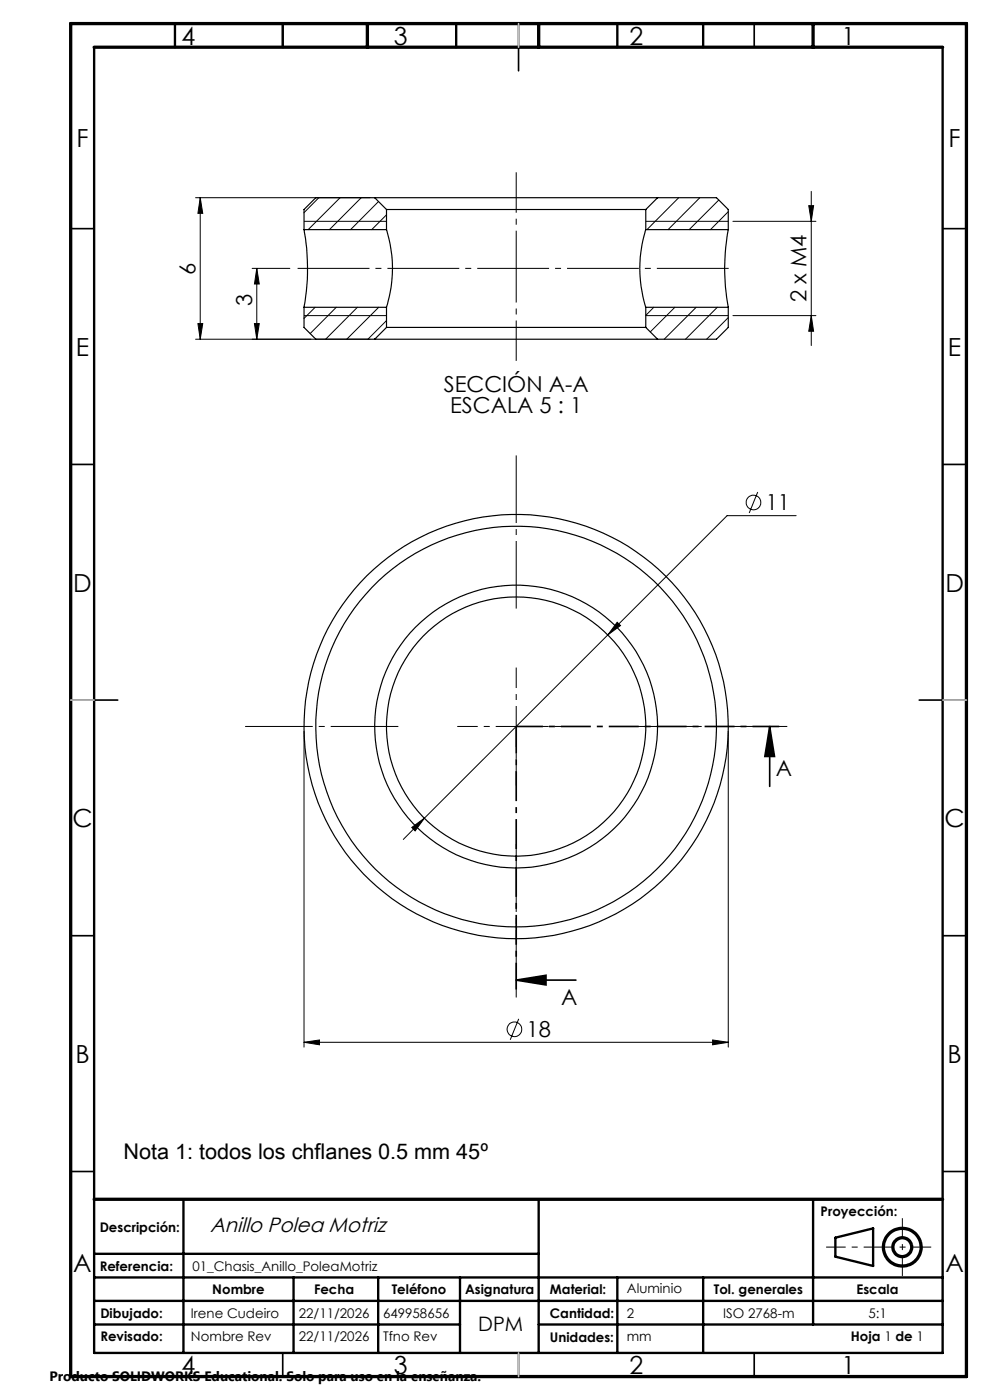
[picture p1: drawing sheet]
<svg xmlns="http://www.w3.org/2000/svg" width="210mm" height="297mm" viewBox="0 0 210 297" stroke-linecap="round" stroke-linejoin="round" font-family="sans-serif">
<g fill="none" stroke="#000" stroke-width=".25">
<path d="M64.5 48.7a46.1 46.1 0 0 1 0 16.5M64.5 48.7h17.5M79.5 41.9h60M79.5 41.9h-12.5l-2.5 2.5v4.3M79.5 41.9l2.5 2.5M82 48.7a27.3 27.3 0 0 1 0 16.5M82 44.4h55M82 44.4v4.3M137 48.7a27.3 27.3 0 0 0 0 16.5M137 44.4v4.3M137 48.7h17.5M139.5 41.9h12.5l2.5 2.5v4.3"/>
<path d="M139.5 41.9l-2.5 2.5M154.5 48.7a44.1 44.1 0 0 0 0 16.5M64.5 65.2h17.5M64.5 65.2v4.3l2.5 2.5h12.5M79.5 72h60M82 69.5h55M82 65.2v4.3M82 69.5l-2.5 2.5M137 65.2v4.3M137 65.2h17.5M137 69.5l2.5 2.5M154.5 65.2v4.3l-2.5 2.5h-12.5"/>
<circle cx="109.5" cy="154.1" r="42.5"/>
<circle cx="109.5" cy="154.1" r="45"/>
<circle cx="109.5" cy="154.1" r="30"/>
<circle cx="109.5" cy="154.1" r="27.5"/>
</g>
<g fill="none" stroke="#000" stroke-width=".21">
<path d="M41.5 41.9h37M42.5 41.9l.5 3.4h-1zM42.5 41.9v30.1M53.5 56.9h8M54.5 56.9l.5 3.4h-1zM54.5 56.9v15.1M64.5 47h17.5M67.6 41.9l-3.1 3.2M72.1 41.9l-6.7 6.8M76.6 41.9l-6.7 6.8M80.3 42.8l-5.9 5.9M82 45.6l-3.2 3.1"/>
<path d="M137 47h17.5M144 41.9l-6.8 6.8M148.4 41.9l-6.7 6.8M152.5 42.4l-6.3 6.3M154.5 44.9l-3.8 3.8M155.5 47h17.6M171.6 43.6h1l-.5 3.4zM172.1 40.6v32.7M41.5 72h37M42 68.6h1l-.5 3.4zM54 68.6h1l-.5 3.4zM64.5 67h17.5"/>
<path d="M66.9 65.2l-2.4 2.4M71.3 65.2l-5.5 5.6M75.8 65.2l-6.7 6.8M80.3 65.2l-6.7 6.8M82 68l-4 4M137 67h17.5M138.7 65.2l-1.7 1.7M143.2 65.2l-5.3 5.2M147.7 65.2l-6.8 6.8M152.2 65.2l-6.8 6.8M154.5 67.4l-4.6 4.6M155.5 67h17.6"/>
<path d="M172.1 67l.5 3.3h-1zM160.7 104.4l-1.8 4.4M168.9 109.4h-14.7l-64.2 64.2M130.9 132l.7 .7-2.7 2zM64.5 155.1v67M154.5 155.1v67M87.3 175.5l2.7-1.9-1.9 2.7zM90 173.6l-4.5 4.5M110 216.1l-1.8 4.5M64.5 221.1l3.3-.5v1zM64.5 221.1h90M151.2 220.6l3.3 .5-3.3 .5z"/>
<circle cx="159.8" cy="106.6" r="1.55"/>
<circle cx="109.1" cy="218.4" r="1.55"/>
</g>
<g fill="none" stroke="#000" stroke-width=".7" stroke-linecap="butt">
<circle cx="191.4" cy="264.6" r="4"/>
<circle cx="191.4" cy="264.6" r="2"/>
</g>
<path d="M197.5 264.6h-22.3" fill="none" stroke="#000" stroke-width=".21" stroke-dasharray="6.3 1.3 1.3 1.3" stroke-dashoffset="2.2" stroke-linecap="butt"/>
<path d="M191.4 258.4v12.3" fill="none" stroke="#000" stroke-width=".21" stroke-dasharray="6.3 1.3 1.3 1.3" stroke-dashoffset="2.1" stroke-linecap="butt"/>
<g fill="none" stroke="#000" stroke-width=".35">
<path d="M60 5v5M110 5v10M160 5v5M15 48.5h5M200 48.5h5M15 98.5h5M200 98.5h5M15 148.5h10M163.3 154.1l1 6.4h-2.1zM163.3 154.1v12.7M195 148.5h10M15 198.5h5"/>
<path d="M200 198.5h5M109.5 207.9l6.3-1v2zM109.5 207.9h12.7M15 248.5h5M200 248.5h5M60 287v5M110 287v5M160 287v5"/>
</g>
<g fill="none" stroke="#000" stroke-width=".5">
<path d="M20 10v277h180v-277M37.1 5v5M60 5v5M96.8 5v5M131 5v5M149.2 5v5M38.9 254.4v32.6M114.3 254.4v32.6M172.5 254.4v26.6M20 266h94.3M20 271h180M20 276h180"/>
<path d="M62.3 271v16M80.2 271v16M97.6 271v16M131 271v16M149.2 271v16M177.2 262.6l8-2v8l-8-2zM20 281h77.6M114.3 281h85.7"/>
</g>
<path d="M15 5h190v287h-190zM20 10h180M77.9 5v5M114.3 5v5M172.5 5v5M20 254.4h180" fill="none" stroke="#000" stroke-width=".7"/>
<path d="M110 5v5M15 148.5h5M200 148.5h5M110 287v5" fill="none" stroke="#c0c0c0" stroke-width=".35"/>
<path d="M42.5 41.9l.5 3.4h-1zM54.5 56.9l.5 3.4h-1zM171.6 43.6h1l-.5 3.4zM42 68.6h1l-.5 3.4zM54 68.6h1l-.5 3.4zM172.1 67l.5 3.3h-1zM130.9 132l.7 .7-2.7 2zM163.3 154.1l1 6.4h-2.1zM87.3 175.5l2.7-1.9-1.9 2.7zM109.5 207.9l6.3-1v2zM64.5 221.1l3.3-.5v1zM151.2 220.6l3.3 .5-3.3 .5z" fill="#000"/>
<path d="M109.5 154.1v-12.5M109.5 154.1h-12.5M109.5 154.1v12.5M109.5 154.1h12.5" fill="none" stroke="#000" stroke-width=".21" stroke-dasharray="15.2 1.3 1.3 1.3" stroke-dashoffset="10.9" stroke-linecap="butt"/>
<path d="M109.5 129.1v-32.5M84.5 154.1h-32.5M134.5 154.1h32.5M109.5 179.1v32.5" fill="none" stroke="#000" stroke-width=".21" stroke-dasharray="15.2 1.3 1.3 1.3" stroke-dashoffset=".9" stroke-linecap="butt"/>
<path d="M109.5 154.1h55.8M109.5 154.1v55.8" fill="none" stroke="#000" stroke-width=".35" stroke-dasharray="6.3 1.3 1.3 1.3" stroke-dashoffset=".7" stroke-linecap="butt"/>
<path d="M109.5 76.6v-40" fill="none" stroke="#000" stroke-width=".21" stroke-dasharray="15.2 1.3 1.3 1.3" stroke-dashoffset="6.7" stroke-linecap="butt"/>
<path d="M155.2 56.9h-92.7" fill="none" stroke="#000" stroke-width=".21" stroke-dasharray="15.2 1.3 1.3 1.3" stroke-dashoffset="-.6" stroke-linecap="butt"/>
<g font-size="5.3">
<text x="38.5" y="9.5">4</text>
<text x="83.5" y="9.5">3</text>
<text x="133.5" y="9.5">2</text>
<text x="178.5" y="9.5">1</text>
<text x="16.2" y="31.2">F</text>
<text x="201.2" y="31.2">F</text>
<text x="16.1" y="75.5">E</text>
<text x="201.1" y="75.5">E</text>
<text x="15.5" y="125.5">D</text>
<text x="200.5" y="125.5">D</text>
<text x="15.4" y="175.5">C</text>
<text x="200.4" y="175.5">C</text>
<text x="16" y="225.5">B</text>
<text x="201" y="225.5">B</text>
<text x="15.5" y="269.7">A</text>
<text x="200.5" y="269.7">A</text>
<text x="38.5" y="291.5">4</text>
<text x="83.5" y="291.5">3</text>
<text x="133.5" y="291.5">2</text>
<text x="178.5" y="291.5">1</text>
</g>
<g font-size="4.7">
<text x="41.5" y="58.3" transform="rotate(-90 41.5 58.3)">6</text>
<text x="53.5" y="65" transform="rotate(-90 53.5 65)">3</text>
<text x="171.1" y="64.1" transform="rotate(-90 171.1 64.1)">2 x M4</text>
<text x="94.1" y="83.1">SECCIÓN A-A</text>
<text x="95.5" y="87.6">ESCALA 5 : 1</text>
<text x="162.4" y="108.3">11</text>
<text x="164.6" y="164.6">A</text>
<text x="119" y="213.3">A</text>
<text x="111.7" y="220">18</text>
</g>
<text font-size="4.6" x="26.2" y="245.8">Nota 1: todos los chflanes 0.5 mm 45º</text>
<text font-size="4.4" x="44.6" y="261.3">Anillo Polea Motriz</text>
<text font-size="4.2" x="101.4" y="282.3">DPM</text>
<text font-size="2.9" x="10.5" y="292.9">Producto SOLIDWORKS Educational. Solo para uso en la enseñanza.</text>
<g font-size="2.8">
<text x="21.1" y="261.3">Descripción:</text>
<text x="174.1" y="258">Proyección:</text>
<text x="21.1" y="269.7">Referencia:</text>
<text x="40.8" y="269.7">01_Chasis_Anillo_PoleaMotriz</text>
<text x="45" y="274.5">Nombre</text>
<text x="66.6" y="274.5">Fecha</text>
<text x="83.1" y="274.5">Teléfono</text>
<text x="98.6" y="274.5">Asignatura</text>
<text x="116.7" y="274.5">Material:</text>
<text x="133" y="274.4">Aluminio</text>
<text x="151.4" y="274.5">Tol. generales</text>
<text x="181.7" y="274.5">Escala</text>
<text x="21.3" y="279.7">Dibujado:</text>
<text x="40.5" y="279.7">Irene Cudeiro</text>
<text x="63.4" y="279.7">22/11/2026</text>
<text x="81.3" y="279.7">649958656</text>
<text x="116.7" y="279.7">Cantidad:</text>
<text x="133" y="279.6">2</text>
<text x="153.4" y="279.7">ISO 2768-m</text>
<text x="184.2" y="279.7">5:1</text>
<text x="21.3" y="284.6">Revisado:</text>
<text x="40.5" y="284.6">Nombre Rev</text>
<text x="63.4" y="284.6">22/11/2026</text>
<text x="81.3" y="284.6">Tfno Rev</text>
<text x="116.7" y="284.6">Unidades:</text>
<text x="133" y="284.5">mm</text>
<text x="180.5" y="284.5">Hoja 1 de 1</text>
</g>
</svg>
